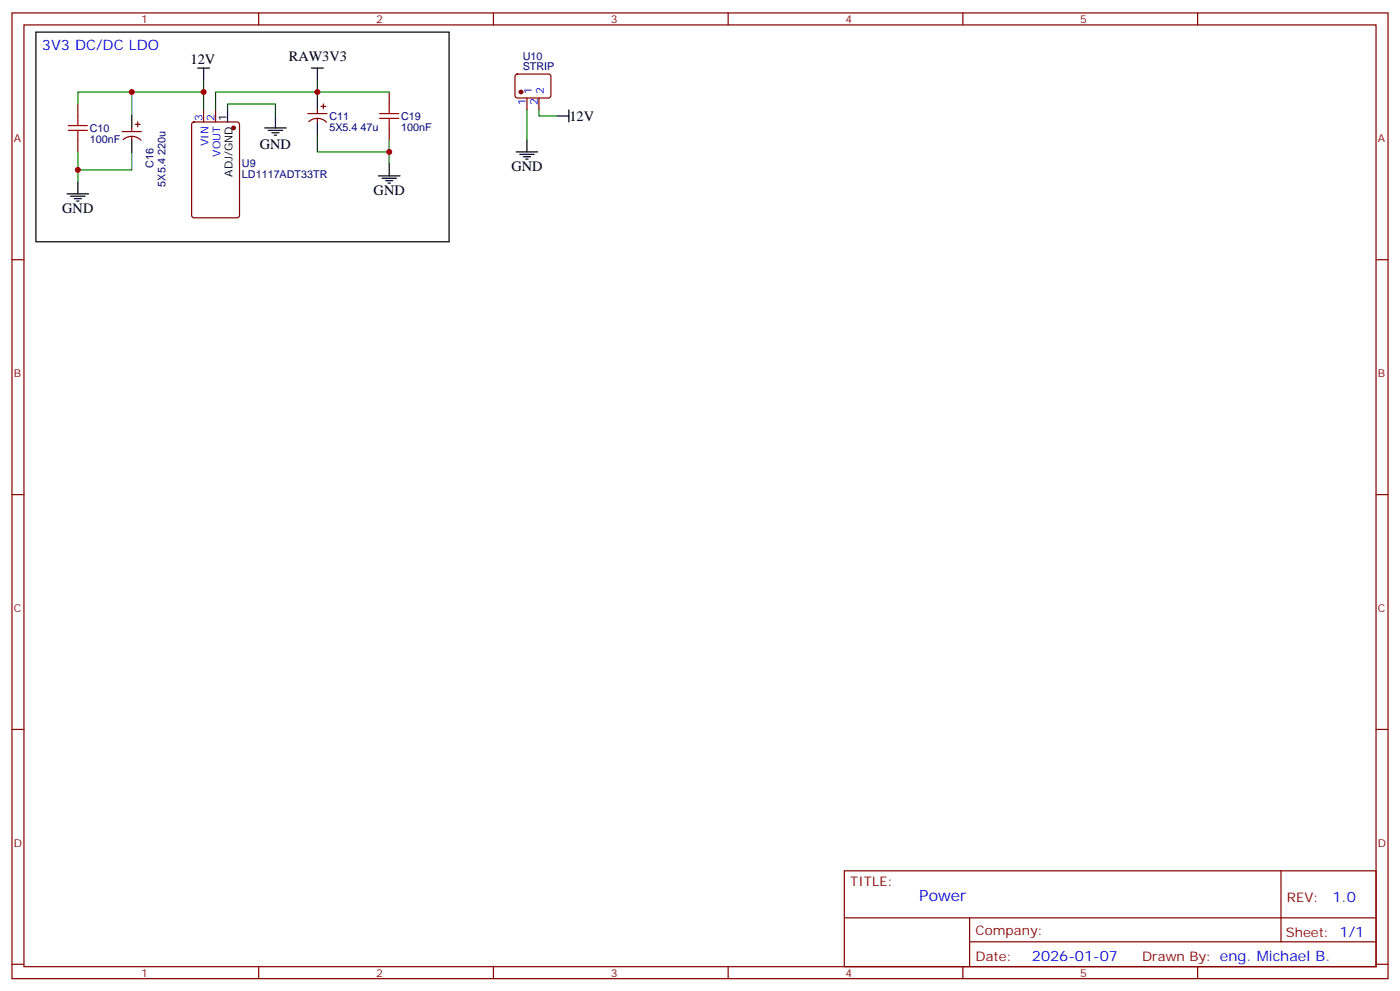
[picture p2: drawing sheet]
<svg xmlns="http://www.w3.org/2000/svg" width="412mm" height="292mm" viewBox="0 0 412 292" stroke-linecap="round" stroke-linejoin="round" font-family="sans-serif">
<g fill="none" stroke="#870000" stroke-width=".35">
<path d="M3.5 3.8h405.4v284.3h-405.4zM7.1 7.3h398.2v277.3h-398.2zM76.2 3.8v3.5M145.3 3.8v3.5M214.5 3.8v3.5M283.6 3.8v3.5M352.8 3.8v3.5M22.9 30.6v3.5M36 38.7h5.6M38.8 37.7v1M39.9 36.6h1.4M40.6 35.9v1.4"/>
<path d="M56.7 36.1l.4-.2h12.7l.7 .4 .1 27.1-.5 .7h-13l-.6-.4-.1-27.1zM60 32.4v3.5M63.5 32.4v3.5M90.7 33.4h5.6M90.9 35.8a3.8 3.8 0 0 1 5.3 .2M93.5 32.4v1M93.5 34.9v1M94.5 31.3h1.5M95.2 30.6v1.4M114.7 27.1v3.5M114.7 37.7v3.5M151.9 22l.5-.2 9.4 .1 .5 .6-.1 5.9-.6 .5-9.5-.1-.4-.6v-5.7z"/>
<path d="M155.2 28.9v3.5M158.7 28.9v3.5M22.9 41.2v3.5M36.3 41.1a3.8 3.8 0 0 1 5.2 .2M38.8 40.1v1.1M3.5 76.5h3.6M405.3 76.5h3.6M3.5 145.6h3.6M405.3 145.6h3.6M3.5 214.8h3.6M405.3 214.8h3.6M248.7 256.4h156.6v28.2h-156.6z"/>
<path d="M377.3 256.4v20.9M248.7 270.2h156.5M285.6 277.3h119.6M285.6 270.2v14.2M3.5 283.9h3.6M76.2 284.6v3.5M145.3 284.6v3.5M214.5 284.6v3.5M283.6 284.6v3.5M352.8 284.6v3.5M405.3 283.9h3.6"/>
</g>
<g fill="none" stroke="#000" stroke-width=".35">
<path d="M10.6 9.5h121.7v61.7h-121.7zM38.8 34.1v3.6M58.2 20h3.5M60 20v3.6M67 32.4v3.5M78 37.7h6.3M79 38.4h4.3M80.1 39.1h2.1M80.8 39.8h.7M81.1 34.1v3.6M91.7 20h3.5M93.5 20v3.6"/>
<path d="M93.5 28.9v3.5M93.5 35.9v3.5M164 34.1h3.6M167.6 32.4v3.5M19.8 57.1h6.3M20.8 57.8h4.2M21.9 58.5h2.1M22.6 59.2h.7M22.9 53.6v3.5M38.8 41.2v3.5M111.5 51.8h6.3M112.5 52.5h4.3"/>
<path d="M113.6 53.2h2.1M114.3 53.9h.7M114.7 48.3v3.5M152 44.7h6.4M153.1 45.4h4.2M154.2 46.1h2.1M154.9 46.8h.7M155.2 41.2v3.5"/>
</g>
<g fill="#870000" stroke="#870000" stroke-width=".35">
<circle cx="68.8" cy="37.7" r=".53"/>
<circle cx="153.5" cy="27.1" r=".53"/>
</g>
<path d="M38.8 27.1h-15.9v3.5M60 27.1h-21.2v7M60 23.6v8.8M67 32.4v-1.8h14.1v3.5M93.5 28.9v-1.8h-30v5.3M93.5 39.4v5.3h21.2v-3.5M93.5 23.6v3.5h21.2M155.2 32.4v8.8M158.7 32.4v1.7h5.3M22.9 44.7v5.3h15.9v-5.3M22.9 50v3.6M114.7 44.7v3.6" fill="none" stroke="#008700" stroke-width=".35"/>
<path d="M20.1 37h5.7M20.1 38.4h5.7M22.9 34.1v2.9M22.9 38.4v2.8M111.8 34.9h5.7M111.8 33.4h5.7M114.7 30.6v2.8M114.7 34.9v2.8" fill="none" stroke="#a10000" stroke-width=".35"/>
<g fill="#c00">
<circle cx="60" cy="27.1" r=".88"/>
<circle cx="38.8" cy="27.1" r=".88"/>
<circle cx="93.5" cy="27.1" r=".88"/>
<circle cx="22.9" cy="50" r=".88"/>
<circle cx="114.7" cy="44.7" r=".88"/>
</g>
<text font-size="4.6" fill="#00f" x="270.8" y="265.4">Power</text>
<g font-size="4.2" fill="#00f">
<text x="12.3" y="14.7">3V3 DC/DC LDO</text>
<text x="392.5" y="265.7">1.0</text>
<text x="304" y="283">2026-01-07</text>
</g>
<g font-size="4.2">
<text x="85.1" y="17.9">RAW3V3</text>
<text x="56.1" y="19">12V</text>
<text x="167.7" y="35.6">12V</text>
<text x="76.6" y="43.8">GND</text>
<text x="150.6" y="50.4">GND</text>
<text x="110.1" y="57.4">GND</text>
<text x="18.3" y="62.7">GND</text>
</g>
<g font-size="3.9" fill="#800">
<text x="250.5" y="261">TITLE:</text>
<text x="379.1" y="265.7">REV:</text>
<text x="287.4" y="275.2">Company:</text>
<text x="378.7" y="275.8">Sheet: 1/1</text>
<text x="287.4" y="282.9">Date:</text>
<text x="336.4" y="282.9">Drawn By: eng. Michael B.</text>
</g>
<g font-size="3.2" fill="#800">
<text x="41.6" y="6.8">1</text>
<text x="110.8" y="6.8">2</text>
<text x="179.9" y="6.8">3</text>
<text x="249.1" y="6.8">4</text>
<text x="318.2" y="6.8">5</text>
<text x="4.1" y="41.9">A</text>
<text x="405.9" y="41.9">A</text>
<text x="4.1" y="111.1">B</text>
<text x="405.9" y="111.1">B</text>
<text x="4.1" y="180.2">C</text>
<text x="405.9" y="180.2">C</text>
<text x="4.1" y="249.3">D</text>
<text x="405.9" y="249.3">D</text>
<text x="41.6" y="287.6">1</text>
<text x="110.8" y="287.6">2</text>
<text x="179.9" y="287.6">3</text>
<text x="249.1" y="287.6">4</text>
<text x="318.2" y="287.6">5</text>
</g>
<g font-size="3.2" fill="#000080">
<text x="154" y="17.6">U10</text>
<text x="154" y="20.7">STRIP</text>
<text x="97" y="35.3">C11</text>
<text x="118.2" y="35.3">C19</text>
<text x="26.5" y="42">100nF</text>
<text x="26.5" y="38.8">C10</text>
<text x="97" y="38.5">5X5.4 47u</text>
<text x="118.2" y="38.5">100nF</text>
<text x="45.2" y="49.5" transform="rotate(-90 45.2 49.5)">C16</text>
<text x="71.3" y="52.3">LD1117ADT33TR</text>
<text x="71.3" y="49.2">U9</text>
<text x="48.8" y="54.9" transform="rotate(-90 48.8 54.9)">5X5.4 220u</text>
</g>
<g font-size="3.2" fill="#00f">
<text x="156.6" y="27.6" transform="rotate(-90 156.6 27.6)">1</text>
<text x="160.2" y="27.6" transform="rotate(-90 160.2 27.6)">2</text>
<text x="59.6" y="35.7" transform="rotate(-90 59.6 35.7)">3</text>
<text x="63.1" y="35.7" transform="rotate(-90 63.1 35.7)">2</text>
<text x="154.9" y="31" transform="rotate(-90 154.9 31)">1</text>
<text x="158.4" y="31" transform="rotate(-90 158.4 31)">2</text>
<text x="61.4" y="43.1" transform="rotate(-90 61.4 43.1)">VIN</text>
<text x="64.9" y="46.2" transform="rotate(-90 64.9 46.2)">VOUT</text>
</g>
<g font-size="3.2">
<text x="66.7" y="35.7" transform="rotate(-90 66.7 35.7)">1</text>
<text x="68.4" y="52" transform="rotate(-90 68.4 52)">ADJ/GND</text>
</g>
</svg>
